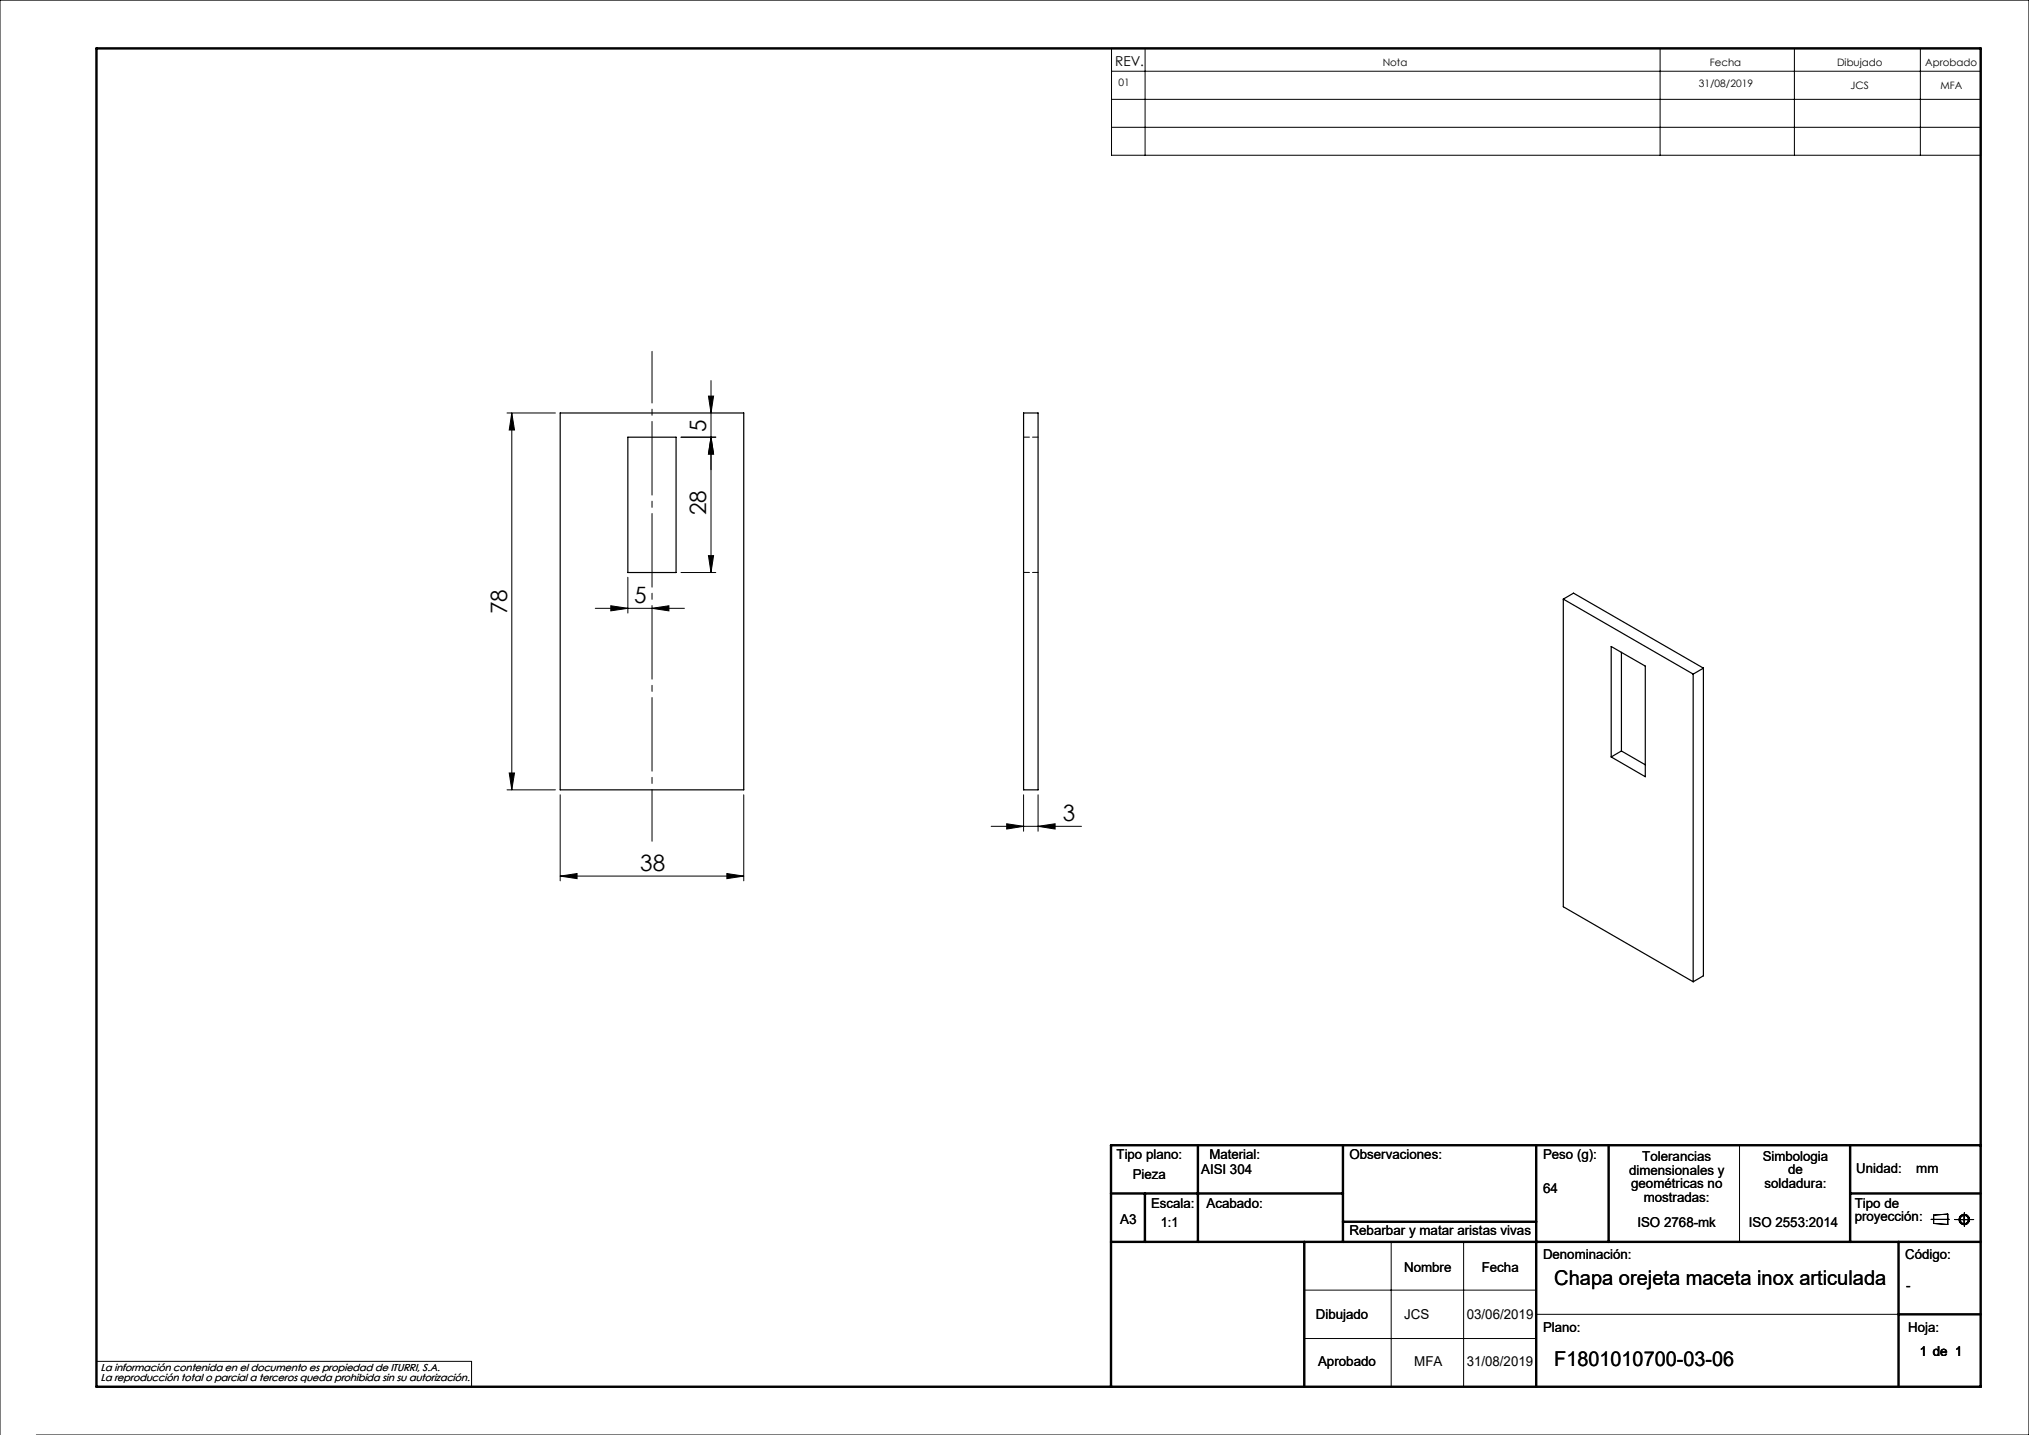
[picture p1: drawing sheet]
<svg xmlns="http://www.w3.org/2000/svg" width="420mm" height="297mm" viewBox="0 0 420 297" stroke-linecap="round" stroke-linejoin="round" font-family="sans-serif">
<g fill="none" stroke="#000" stroke-width=".21">
<path d="M230.1 10h179.9v22.1h-179.9zM230.1 14.7h179.9M237 10v22.1M343.6 10v22.1M371.4 10v22.1M397.5 10v22.1M230.1 20.6h179.9M230.1 26.3h179.9M147.2 78.8v39.7M105 85.5h10M105.9 85.5l.6 3.5h-1.1zM105.9 85.5v78"/>
<path d="M146.6 82h1.1l-.5 3.5zM147.2 90.5l.5 3.5h-1.1zM148.2 90.5h-7.2M130 119.5v7.4M141 118.5h7.2M146.6 115h1.1l-.5 3.5zM123.2 125.9h18.5M126.4 125.4l3.6 .5-3.6 .5zM134.9 125.9l3.6-.5v1zM105.4 160h1.1l-.6 3.5zM105 163.5h10M116 164.5v17.8"/>
<path d="M154 164.5v17.8M205.2 171h18.7M208.4 170.5l3.5 .5-3.5 .6zM211.9 164.5v7.5M214.9 171l3.5-.5v1.1zM214.9 164.5v7.5M116 181.3l3.5-.5v1.1zM116 181.3h38M150.5 180.8l3.5 .5-3.5 .6zM360.1 237v20M288 257v30M303 257v30"/>
<path d="M399.7 252.4h3.8M400.3 251.5l2.9-.2v2.1l-2.9-.2zM404.6 252.4h4M406.6 251v2.8M270 267h48M270 277h48M318 272h75M0 297v-297h420v297h-412.5M20 281.8h77.6v5.2"/>
<circle cx="406.6" cy="252.4" r=".86"/>
<circle cx="406.6" cy="252.4" r="1.07"/>
</g>
<g fill="none" stroke="#000" stroke-width=".5">
<path d="M20 10h390v277h-390zM248 237v20M278 237v20M318 237v50M333 237v20M383 237v20M410 237h-180v50M230 257h180M230 247h48M237 247v10M270 257v30M278 252.9h40"/>
<path d="M383 247h27M393 257v30M393 272h17"/>
</g>
<path d="M135 72.7v101.4" fill="none" stroke="#000" stroke-width=".21" stroke-dasharray="15.2 1.3 1.3 1.3" stroke-dashoffset="4.6"/>
<g fill="#000">
<path d="M105.9 85.5l.6 3.5h-1.1zM105.4 160h1.1l-.6 3.5zM147.2 90.5l.5 3.5h-1.1zM146.6 115h1.1l-.5 3.5z"/>
<path d="M147.2 90.5l.5 3.5h-1.1zM146.6 82h1.1l-.5 3.5z"/>
<path d="M134.9 125.9l3.6-.5v1zM126.4 125.4l3.6 .5-3.6 .5z"/>
<path d="M208.4 170.5l3.5 .5-3.5 .6zM214.9 171l3.5-.5v1.1z"/>
<path d="M116 181.3l3.5-.5v1.1zM150.5 180.8l3.5 .5-3.5 .6z"/>
</g>
<g fill="none" stroke="#000" stroke-width=".25">
<path d="M116 85.5h38v78h-38zM130 90.5h9.9v28h-9.9zM211.9 85.5h3v78h-3zM323.6 124l2.1-1.2 26.9 15.5M323.6 124l26.9 15.5M323.6 124v63.7l26.9 15.5M333.5 133.8l7.1 4.1v22.9l-7.1-4.1zM335.6 135v20.4M350.5 139.5v63.7M352.6 138.3l-2.1 1.2M352.6 138.3v63.7l-2.1 1.2M335.6 155.4l-2.1 1.3"/>
<path d="M335.6 155.4l5 2.9"/>
</g>
<path d="M211.9 90.5h3M211.9 118.5h3" fill="none" stroke="#000" stroke-width=".21" stroke-dasharray="1.3 .6" stroke-dashoffset=".1"/>
<g font-size="4.7">
<text x="146.2" y="89.4" transform="rotate(-90 146.2 89.4)">5</text>
<text x="146.2" y="106.7" transform="rotate(-90 146.2 106.7)">28</text>
<text x="131.3" y="124.9">5</text>
<text x="105" y="127.1" transform="rotate(-90 105 127.1)">78</text>
<text x="220" y="170">3</text>
<text x="132.5" y="180.3">38</text>
</g>
<g font-size="4.2">
<text x="321.7" y="265.9">Chapa orejeta maceta inox articulada</text>
<text x="321.7" y="282.8">F1801010700-03-06</text>
</g>
<g font-size="2.8">
<text x="230.8" y="13.6">REV.</text>
<text x="231.1" y="239.9">Tipo plano:</text>
<text x="250.3" y="239.9">Material:</text>
<text x="279.3" y="239.9">Observaciones:</text>
<text x="319.4" y="239.9">Peso (g):</text>
<text x="234.5" y="244.1">Pieza</text>
<text x="248.6" y="243">AISI 304</text>
<text x="337.2" y="243.1">dimensionales y</text>
<text x="337.6" y="246">geométricas no</text>
<text x="339.9" y="240.3">Tolerancias</text>
<text x="364.9" y="240.2">Simbologia</text>
<text x="365.3" y="245.9">soldadura:</text>
<text x="370.1" y="243">de</text>
<text x="384.2" y="242.7">Unidad:</text>
<text x="396.7" y="242.7">mm</text>
<text x="238.3" y="250">Escala:</text>
<text x="249.7" y="250">Acabado:</text>
<text x="319.4" y="246.9">64</text>
<text x="340.2" y="248.8">mostradas:</text>
<text x="383.9" y="250">Tipo de</text>
<text x="231.9" y="253.4">A3</text>
<text x="240.3" y="254">1:1</text>
<text x="279.3" y="255.7">Rebarbar y matar aristas vivas</text>
<text x="338.9" y="254">ISO 2768-mk</text>
<text x="362" y="254">ISO 2553:2014</text>
<text x="383.9" y="252.8">proyección:</text>
<text x="290.6" y="263.3">Nombre</text>
<text x="306.7" y="263.3">Fecha</text>
<text x="319.4" y="260.6">Denominación:</text>
<text x="394.4" y="260.6">Código:</text>
<text x="394.6" y="266.9">-</text>
<text x="272.4" y="273">Dibujado</text>
<text x="290.6" y="273">JCS</text>
<text x="303.6" y="273">03/06/2019</text>
<text x="319.4" y="275.8">Plano:</text>
<text x="395" y="275.8">Hoja:</text>
<text x="397.4" y="280.6">1 de 1</text>
<text x="272.8" y="282.8">Aprobado</text>
<text x="292.7" y="282.8">MFA</text>
<text x="303.6" y="282.8">31/08/2019</text>
</g>
<g font-size="2.1">
<text x="231.5" y="17.8">01</text>
<text x="286.2" y="13.6">Nota</text>
<text x="353.9" y="13.6">Fecha</text>
<text x="380.3" y="13.6">Dibujado</text>
<text x="398.5" y="13.6">Aprobado</text>
<text x="351.7" y="18">31/08/2019</text>
<text x="383.1" y="18.3">JCS</text>
<text x="401.7" y="18.3">MFA</text>
<text x="20.8" y="283.7">La información contenida en el documento es propiedad de ITURRI, S.A.</text>
<text x="20.8" y="285.7">La reproducción total o parcial a terceros queda prohibida sin su autorización.</text>
</g>
</svg>
